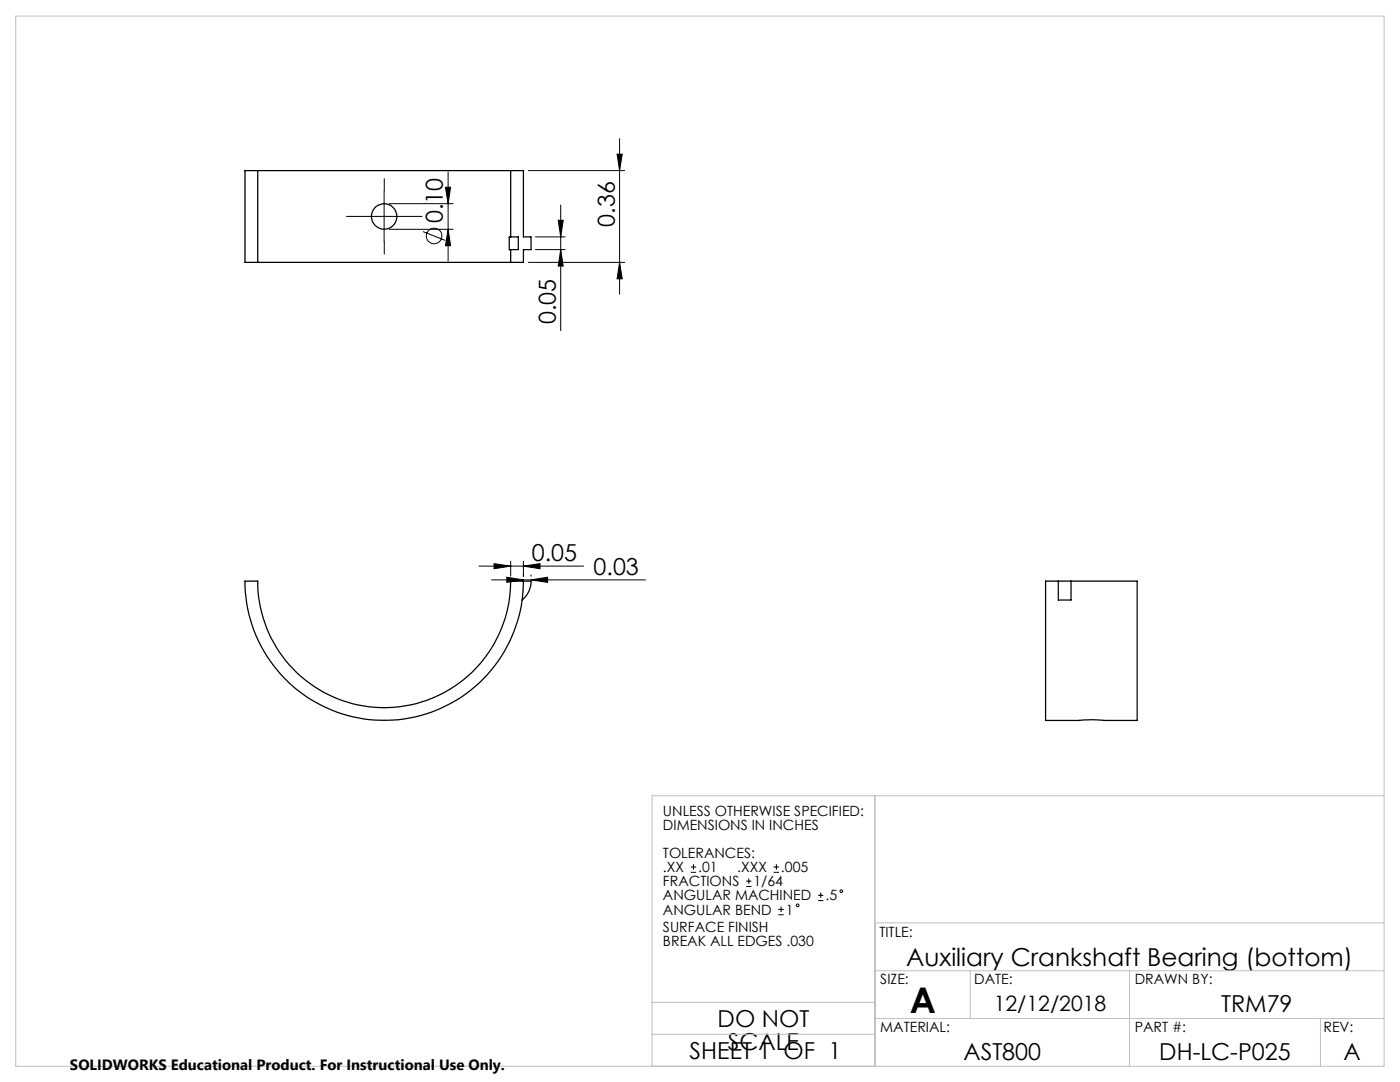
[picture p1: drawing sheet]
<svg xmlns="http://www.w3.org/2000/svg" width="279mm" height="216mm" viewBox="0 0 279 216" stroke-linecap="round" stroke-linejoin="round" font-family="sans-serif">
<g fill="none" stroke="#000" stroke-width=".2">
<path d="M76.7 38.2v10M88.9 37.4h1l-.5 3.2zM89.4 34.3v17.8M105.4 34h19.3M123.2 30.8h1l-.6 3.2zM123.6 27.7v31M71.7 43.2h10M77.7 45.8h12.7M77.7 40.6h12.7M84.4 46.2l4.5 1.8M89.4 45.8l.5 3.2h-1zM105.4 52.4h19.3"/>
<path d="M106.9 49.8h5.9M106.9 47.3h5.9M111.4 44h1l-.5 3.3zM111.9 40.9v25.1M111.9 49.8l.5 3.3h-1zM123.6 52.4l.6 3.2h-1zM95.6 113h20.9M98.1 115.7h30.7M98.6 112.5l3.3 .5-3.3 .5zM101.1 115.2l3.4 .5-3.4 .5zM101.9 112v3M104.5 113l3.3-.5v1z"/>
<path d="M104.5 112v3M106 115.7l3.3-.5v1zM106 114.7v.3M137.9 174.1h1M137.9 173h1M138.4 172.4v1.1M148.9 176.9h1.1M148.9 175.8h1.1M149.4 175.3v1.1M154.4 174.1h1.1M154.4 173h1.1M154.9 172.4v1.1"/>
<path d="M163.3 179.7h1M163.3 178.6h1M163.8 178.1v1.1M155.3 182.5h1.1M155.3 181.5h1.1M155.9 180.9v1.1"/>
<circle cx="86.6" cy="47.1" r="1.55"/>
<circle cx="167.9" cy="177.8" r=".27"/>
<circle cx="159.2" cy="180.6" r=".27"/>
</g>
<path d="M76.7 38.2v-2.6M71.7 43.2h-2.6M76.7 48.2v2.5M81.7 43.2h2.5" fill="none" stroke="#000" stroke-width=".2" stroke-dasharray="15.2 1.3 1.3 1.3"/>
<path d="M3.1 3.2h273.1v209.6h-273.1zM174.6 158.8v54M276.2 158.8h-146.1v54M174.6 193.7h101.6M174.6 184.2h101.6M193.6 193.7v9.5M225.4 193.7v19.1M130.1 200h44.5M130.1 206.4h44.5M174.6 203.2h101.6M263.5 203.2v9.6" fill="none" stroke="#c0c0c0" stroke-width=".2"/>
<g fill="#000">
<path d="M123.6 52.4l.6 3.2h-1zM123.2 30.8h1l-.6 3.2zM89.4 45.8l.5 3.2h-1zM88.9 37.4h1l-.5 3.2zM111.9 49.8l.5 3.3h-1zM111.4 44h1l-.5 3.3z"/>
<path d="M98.6 112.5l3.3 .5-3.3 .5zM104.5 113l3.3-.5v1zM101.1 115.2l3.4 .5-3.4 .5zM106 115.7l3.3-.5v1z"/>
</g>
<g fill="none" stroke="#000" stroke-width=".25">
<path d="M51.4 34h50.5M51.4 34h-2.5v18.4h2.5M51.4 34v18.4M101.9 34h2.6v13.3h1.5v2.5h-1.5v2.6h-2.6M101.9 34v13.3M51.4 52.4h50.5M101.9 47.3h-.3v2.5h.3M101.9 49.8v2.6M101.9 47.3h1.5v2.5h-1.5M104.5 116a27.8 27.8 0 0 1-27.8 27.7 27.8 27.8 0 0 1-27.8-27.7h2.5a25.2 25.2 0 0 0 25.3 25.2 25.2 25.2 0 0 0 25.2-25.2h4.1a4.8 4.8 0 0 1-1.8 3.7M208.7 116h18.2v27.8h-6.6l-1.9-.2-9.7 .2zM211.2 116v3.7h2.5v-3.7"/>
<circle cx="76.7" cy="43.2" r="2.55"/>
</g>
<text font-size="7.1" x="181.6" y="202">A</text>
<text font-size="4.9" x="180.8" y="192.8">Auxiliary Crankshaft Bearing (bottom)</text>
<g font-size="4.7">
<text x="88.4" y="44.5" transform="rotate(-90 88.4 44.5)">0.10</text>
<text x="122.7" y="45.2" transform="rotate(-90 122.7 45.2)">0.36</text>
<text x="110.9" y="64.7" transform="rotate(-90 110.9 64.7)">0.05</text>
<text x="106.1" y="111.9">0.05</text>
<text x="118.5" y="114.7">0.03</text>
<text x="243.7" y="202">TRM79</text>
<text x="143.2" y="205">DO NOT</text>
<text x="145.3" y="209.5">SCALE</text>
<text x="137.6" y="211.4">SHEET 1 OF 1</text>
<text x="192.3" y="211.5">AST800</text>
<text x="231.4" y="211.5">DH-LC-P025</text>
<text x="268.1" y="211.5">A</text>
</g>
<text font-size="4.2" x="198.3" y="201.7">12/12/2018</text>
<text font-size="3" x="14" y="213.5">SOLIDWORKS Educational Product. For Instructional Use Only.</text>
<g font-size="2.8">
<text x="132.3" y="162.7">UNLESS OTHERWISE SPECIFIED:</text>
<text x="132.3" y="165.6">DIMENSIONS IN INCHES</text>
<text x="132.3" y="171.2">TOLERANCES:</text>
<text x="132.3" y="176.9">FRACTIONS</text>
<text x="132.3" y="179.7">ANGULAR MACHINED</text>
<text x="132.3" y="174">.XX</text>
<text x="139.3" y="174">.01</text>
<text x="147.1" y="174">.XXX</text>
<text x="150.4" y="176.9">1/64</text>
<text x="155.9" y="174">.005</text>
<text x="164.7" y="179.7">.5</text>
<text x="132.3" y="182.5">ANGULAR BEND</text>
<text x="132.3" y="186">SURFACE FINISH</text>
<text x="156.8" y="182.5">1</text>
<text x="132.3" y="188.8">BREAK ALL EDGES .030</text>
<text x="175.5" y="186.9">TITLE:</text>
<text x="175.7" y="196.4">SIZE:</text>
<text x="194.4" y="196.4">DATE:</text>
<text x="226.5" y="196.4">DRAWN BY:</text>
<text x="175.7" y="206">MATERIAL:</text>
<text x="226.5" y="206">PART #:</text>
<text x="264.1" y="206">REV:</text>
</g>
</svg>
